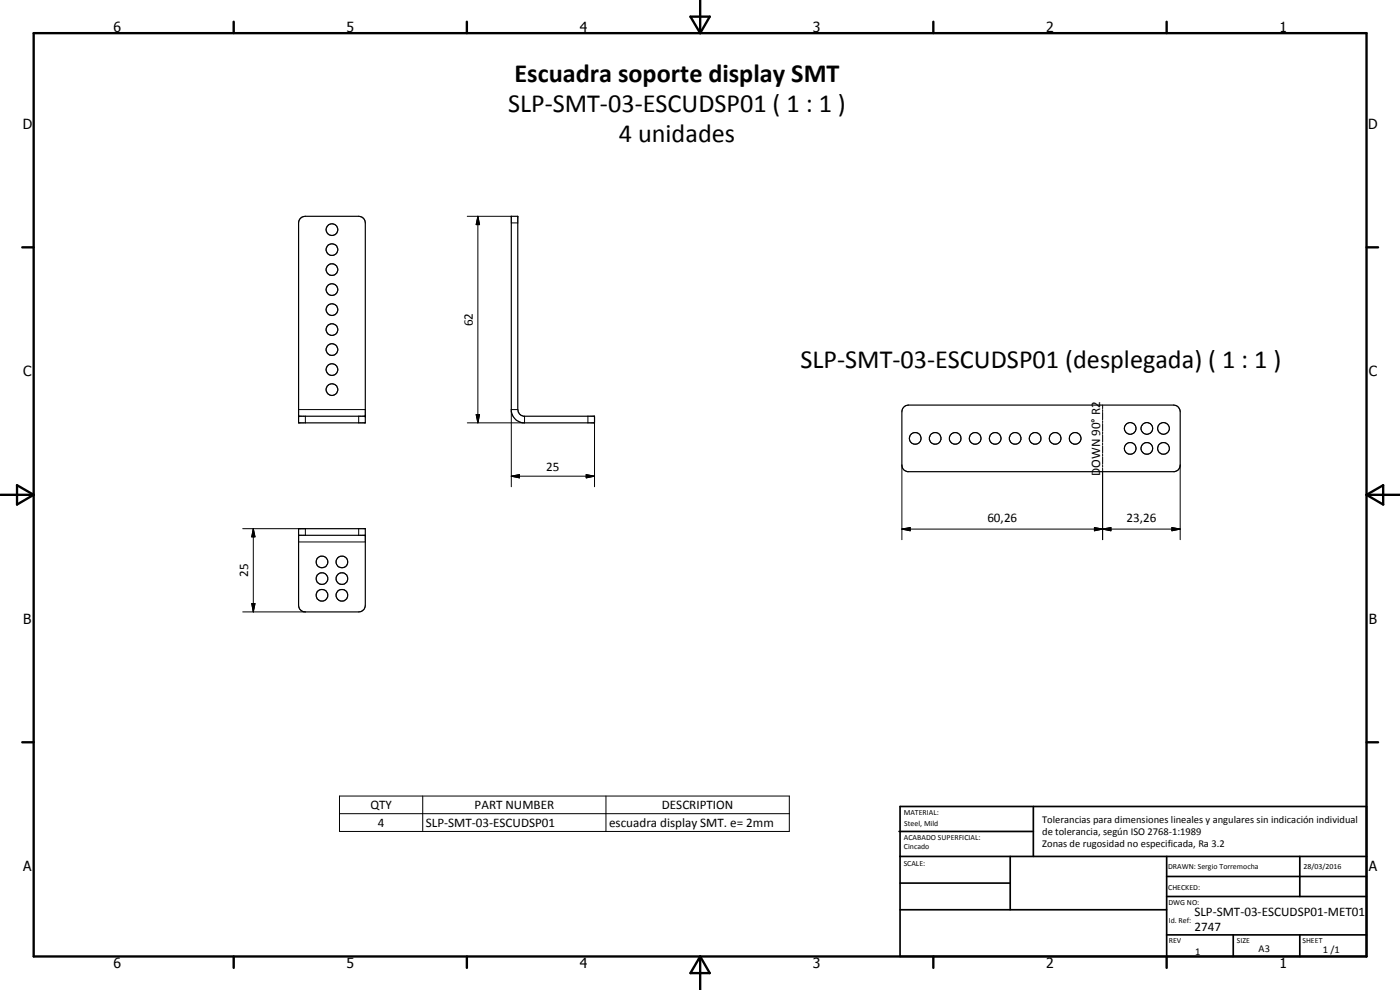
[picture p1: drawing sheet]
<svg xmlns="http://www.w3.org/2000/svg" width="420mm" height="297mm" viewBox="0 0 420 297" stroke-linecap="round" stroke-linejoin="round" font-family="sans-serif">
<g fill="none" stroke="#000" stroke-width=".35">
<path d="M90.1 65.6l.5-.4 1-.3h16a2 2 0 0 1 2 2v60h-20v-60zM153.4 64.9h2l.1 58.7a2.09 2.09 0 0 0 1.6 1.3h21.3v2h-21.5a4.1 4.1 0 0 1-3.5-3.5zM89.6 124.9h20M271.1 122.3l.6-.5 1-.3h79.5a2 2 0 0 1 2 2v16a1.98 1.98 0 0 1-1.7 2h-80.2a1.98 1.98 0 0 1-1.6-2v-16zM89.6 158.6h20v23a2 2 0 0 1-2 2h-16a2 2 0 0 1-2-2zM89.6 160.6h20"/>
<circle cx="99.6" cy="68.9" r="1.75"/>
<circle cx="99.6" cy="74.9" r="1.74"/>
<circle cx="99.6" cy="80.9" r="1.74"/>
<circle cx="99.6" cy="86.9" r="1.75"/>
<circle cx="99.6" cy="92.9" r="1.75"/>
<circle cx="99.6" cy="98.9" r="1.76"/>
<circle cx="99.6" cy="110.9" r="1.75"/>
<circle cx="99.6" cy="116.9" r="1.75"/>
<circle cx="99.6" cy="104.9" r="1.76"/>
<circle cx="274.7" cy="131.5" r="1.75"/>
<circle cx="280.7" cy="131.5" r="1.76"/>
<circle cx="286.7" cy="131.5" r="1.75"/>
<circle cx="292.7" cy="131.5" r="1.75"/>
<circle cx="298.7" cy="131.5" r="1.75"/>
<circle cx="304.7" cy="131.5" r="1.75"/>
<circle cx="310.7" cy="131.5" r="1.75"/>
<circle cx="316.7" cy="131.5" r="1.75"/>
<circle cx="322.7" cy="131.5" r="1.75"/>
<circle cx="339.2" cy="134.5" r="1.75"/>
<circle cx="339.2" cy="128.5" r="1.75"/>
<circle cx="344.2" cy="128.5" r="1.75"/>
<circle cx="344.2" cy="134.5" r="1.75"/>
<circle cx="349.2" cy="128.6" r="1.76"/>
<circle cx="349.2" cy="134.5" r="1.76"/>
<circle cx="96.6" cy="178.6" r="1.75"/>
<circle cx="96.6" cy="173.6" r="1.74"/>
<circle cx="96.6" cy="168.6" r="1.74"/>
<circle cx="102.6" cy="168.6" r="1.76"/>
<circle cx="102.6" cy="178.6" r="1.77"/>
<circle cx="102.6" cy="173.6" r="1.76"/>
</g>
<g fill="none" stroke="#000" stroke-width=".3">
<path d="M140.2 64.9h13.2M143.4 64.9l.5 2.5h-1zM143.4 64.9v62M153.4 66.9h2M89.6 122.9h20M91.6 124.9v2M107.6 124.9v2M142.9 124.4h1l-.5 2.5zM155.4 122.9h-2v23.1M157.4 124.9v2h-17.2M176.4 124.9v2M178.4 126.9v19.1"/>
<path d="M270.7 139.5v22.4M330.9 121.5v1.1M330.9 122.9v.6M330.9 123.7v2.3M330.9 126.3v.5M330.9 127.1v2.2M330.9 129.6v.6M330.9 130.4v2.2M330.9 132.9v.6M330.9 133.8v2.2M330.9 136.3v.5M330.9 137.1v2.2"/>
<path d="M330.9 139.6v.5M354.2 139.5v22.4M72.8 158.6h18.8v2M76 158.6l.5 2.5h-.9zM76 158.6v25M107.6 158.6v2M153.4 142.9l2.5-.5v1zM153.4 142.9h25M175.9 142.4l2.5 .5-2.5 .5zM270.7 158.7l2.5-.4v1zM270.7 158.7h83.5M328.5 158.3l2.4 .4-2.4 .6z"/>
<path d="M330.9 158.7l2.5-.4v1zM330.9 140.4v21.5M351.7 158.3l2.5 .4-2.5 .6zM89.6 162.6h20M72.8 183.6h18.8M75.6 181.1h.9l-.5 2.5zM101.9 238.8h135v10.7h-135zM126.9 238.8v10.7M181.9 238.8v10.7M101.9 244.1h135"/>
</g>
<g fill="#000">
<circle cx="89.6" cy="124.9" r=".18"/>
<circle cx="109.6" cy="124.9" r=".18"/>
</g>
<g fill="none" stroke="#000" stroke-width=".71">
<path d="M10.1 9.9h400v277.1h-400zM70.1 6.5v3.4M140.1 6.5v3.4M207.2 5h5.8l-2.9 4.9zM210.1 0v9.9M280.1 6.5v3.4M350.1 6.5v3.4M6.7 74.2h3.4M410.1 74.2h3.5M.1 148.5h10M5.1 145.6l5 2.9-5 2.9zM410.1 148.5h10"/>
<path d="M410.1 148.5l5-2.9v5.8zM6.7 222.7h3.4M410.1 222.7h3.5M70.1 287v3.4M140.1 287v3.4M210.1 287v10M210.1 287l2.9 5h-5.8zM280.1 287v3.4M350.1 287v3.4"/>
</g>
<g fill="none" stroke="#000" stroke-width=".51">
<path d="M269.8 249.5h40.3M270.1 242h140v45h-140zM270.1 257h140M303.2 257v16M310.1 242v15M350.1 257v30M390.1 257v12M270.1 265h33.1M270.1 273h80M350.1 269h60M350.1 263h60M350.1 280.5h60"/>
<path d="M370.1 280.5v6.5M390.1 280.5v6.5"/>
</g>
<path d="M143.4 64.9l.5 2.5h-1zM142.9 124.4h1l-.5 2.5zM153.4 142.9l2.5-.5v1zM175.9 142.4l2.5 .5-2.5 .5zM270.7 158.7l2.5-.4v1zM328.5 158.3l2.4 .4-2.4 .6zM330.9 158.7l2.5-.4v1zM351.7 158.3l2.5 .4-2.5 .6zM76 158.6l.5 2.5h-.9zM75.6 181.1h.9l-.5 2.5z" fill="#000"/>
<g font-size="7.9">
<text x="154.4" y="24.7">Escuadra soporte display SMT</text>
<text x="152.5" y="33.7">SLP-SMT-03-ESCUDSP01 ( 1 : 1 )</text>
<text x="185.7" y="42.7">4 unidades</text>
<text x="240.2" y="110.4">SLP-SMT-03-ESCUDSP01 (desplegada) ( 1 : 1 )</text>
</g>
<g font-size="4.2">
<text x="34" y="9.6">6</text>
<text x="104" y="9.6">5</text>
<text x="174" y="9.6">4</text>
<text x="244" y="9.6">3</text>
<text x="314" y="9.6">2</text>
<text x="384" y="9.6">1</text>
<text x="6.8" y="38.7">D</text>
<text x="410.6" y="38.7">D</text>
<text x="7" y="112.9">C</text>
<text x="410.8" y="112.9">C</text>
<text x="7" y="187.1">B</text>
<text x="410.8" y="187.1">B</text>
<text x="7" y="261.4">A</text>
<text x="410.8" y="261.4">A</text>
<text x="34" y="290.4">6</text>
<text x="104" y="290.4">5</text>
<text x="174" y="290.4">4</text>
<text x="244" y="290.4">3</text>
<text x="314" y="290.4">2</text>
<text x="384" y="290.4">1</text>
</g>
<g font-size="3.9">
<text x="141.9" y="97.9" transform="rotate(-90 141.9 97.9)">62</text>
<text x="163.9" y="141.4">25</text>
<text x="330.1" y="142.7" transform="rotate(-90 330.1 142.7)">DOWN 90° R2</text>
<text x="296.3" y="156.7">60,26</text>
<text x="338.1" y="156.7">23,26</text>
<text x="74.5" y="173.1" transform="rotate(-90 74.5 173.1)">25</text>
<text x="111.2" y="242.7">QTY</text>
<text x="142.4" y="242.7">PART NUMBER</text>
<text x="198.6" y="242.7">DESCRIPTION</text>
<text x="113.4" y="248.1">4</text>
<text x="127.8" y="248.1">SLP-SMT-03-ESCUDSP01</text>
<text x="182.8" y="248.2">escuadra display SMT. e= 2mm</text>
<text x="358.5" y="275">SLP-SMT-03-ESCUDSP01-MET01</text>
<text x="358.5" y="279.4">2747</text>
</g>
<g font-size="3.1">
<text x="312.7" y="246.8">Tolerancias para dimensiones lineales y angulares sin indicación individual</text>
<text x="312.7" y="250.4">de tolerancia, según ISO 2768-1:1989</text>
<text x="312.7" y="254">Zonas de rugosidad no especificada, Ra 3.2</text>
<text x="358.7" y="286.5">1</text>
<text x="377.7" y="285.6">A3</text>
<text x="397" y="285.9">1 /1</text>
</g>
<g font-size="2.4">
<text x="271.2" y="244.4">MATERIAL:</text>
<text x="271.3" y="252">ACABADO SUPERFICIAL:</text>
<text x="271.4" y="247.9">Steel, Mild</text>
<text x="271.3" y="254.6">Cincado</text>
<text x="271.2" y="259.7">SCALE:</text>
<text x="350.6" y="260.8">DRAWN: Sergio Torremocha</text>
<text x="391.2" y="260.6">28/03/2016</text>
<text x="350.6" y="267">CHECKED:</text>
<text x="350.6" y="271.4">DWG NO:</text>
<text x="350.8" y="276.9">Id. Ref:</text>
<text x="350.8" y="282.8">REV</text>
<text x="371.2" y="282.9">SIZE</text>
<text x="390.9" y="282.9">SHEET</text>
</g>
</svg>
